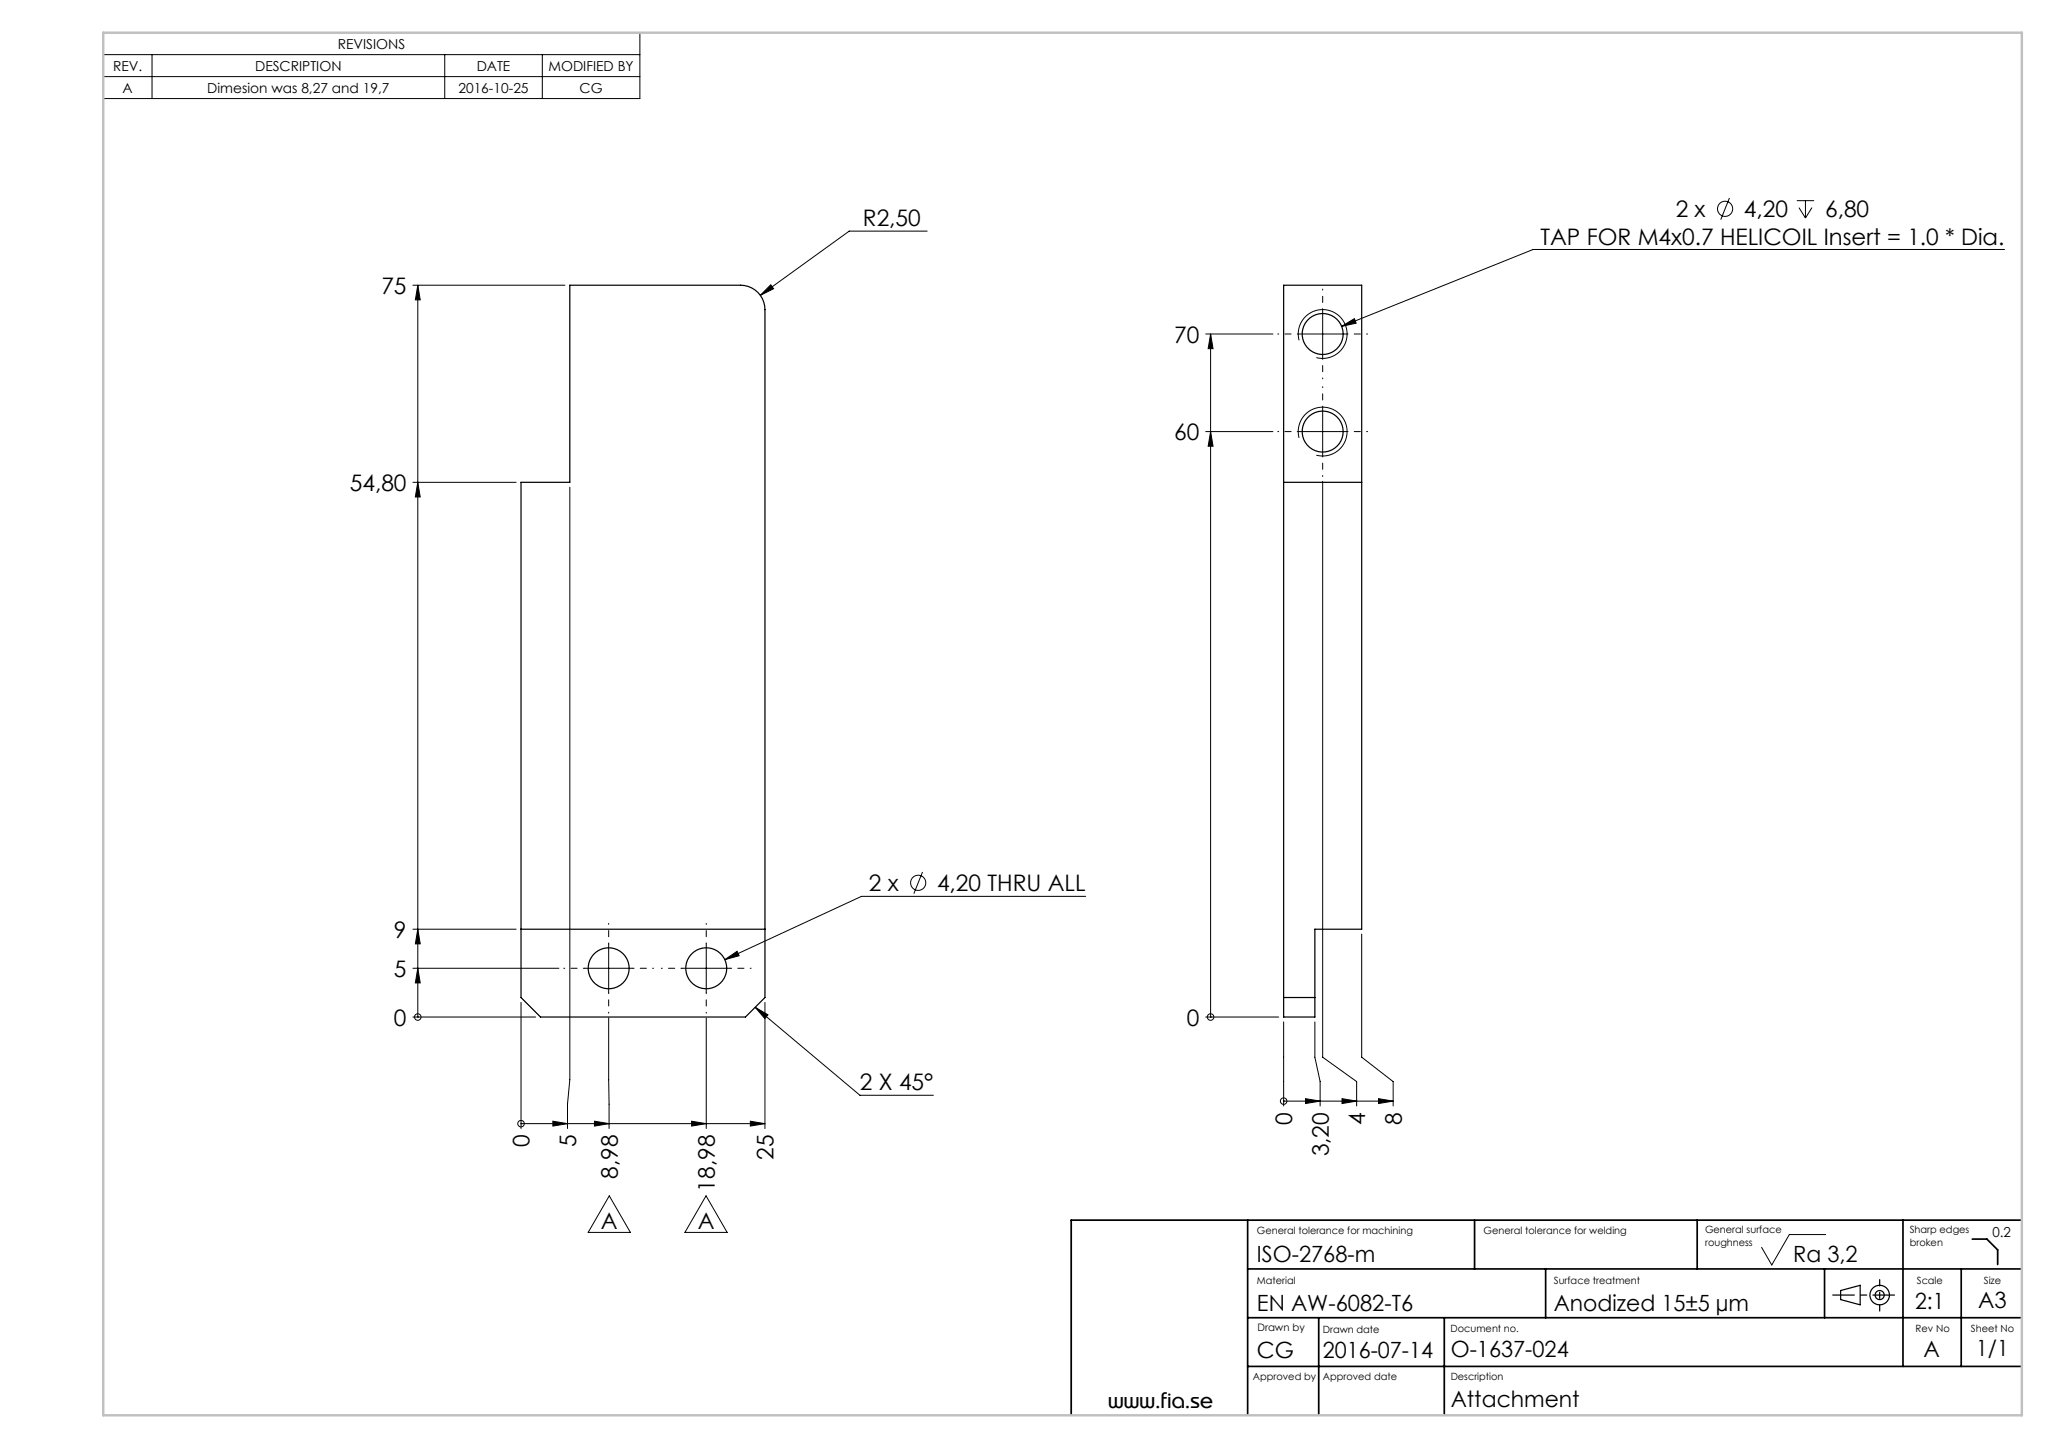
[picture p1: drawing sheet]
<svg xmlns="http://www.w3.org/2000/svg" width="420mm" height="297mm" viewBox="0 0 420 297" stroke-linecap="round" stroke-linejoin="round" font-family="sans-serif">
<g fill="none" stroke="#000" stroke-width=".2">
<path d="M21.2 6.7h110v13.5h-110zM21.2 11.2h110M21.2 15.7h110M31.2 11.2v9M91.2 11.2v9M111.2 11.2v9M84.6 58.5h31.2M85.6 58.5l.5 3h-1zM85.6 58.5v150M158 58.4l.6 .8-2.7 1.3zM190 47.4h-15.9l-18.2 13.1M354.5 40.6l-1.8 4.4"/>
<path d="M368.3 41.1h3.6M368.7 42.6l1.4 2.1M370.1 41.1v3.6M371.4 42.6l-1.3 2.1M410.9 51.1h-96.6l-39.3 15.8M247.1 68.5h13.8M248.1 68.5v140M248.1 68.5l.5 3h-1zM266.1 68.5h10M266.3 69.8a5 5 0 0 1 4.4-6.3 5 5 0 0 1 5.4 5.4 5 5 0 0 1-6.3 4.4M271.1 63.5v10M275 66.9l2.6-1.6 .4 .9z"/>
<path d="M84.6 98.9h21.2M85.6 98.9l.5 3h-1zM116.8 99.9v121.4l-.5 5v5M247.1 88.5h13.8M248.1 88.5l.5 3h-1zM266.1 88.5h10M266.3 89.8a5 5 0 0 1 4.4-6.3 5 5 0 0 1 5.4 5.4 5 5 0 0 1-6.3 4.4M271.1 98.7v118l7 5v5M271.1 83.5v10M189.1 178.7l-1.8 4.5M84.6 198.5h30M84.6 190.5h21.2"/>
<path d="M85.6 198.5l.5 3h-1zM85.6 190.5l.5 3h-1zM119.8 198.5h10M124.8 193.5v10M139.8 198.5h10M144.8 193.5v10M148.6 196.7l2.5-1.7 .4 .9zM222.5 183.7h-45.9l-28 13M279.1 191.5v25.2l6.5 5v5M84.6 208.5h25.2M85.6 208.5h.1M106.8 205.5v25.8"/>
<path d="M124.8 208.7v22.6M144.8 208.7v22.6M154.8 206.5l2.6 1.5-.6 .8zM154.8 206.5l21.5 18h15M156.8 205.5v25.8M247.1 208.5h15M248.1 208.5h.1M263.1 209.5v17.2M269.5 209.5v7.2l1.1 5v5M106.8 230.3h.1M106.8 230.3h50M113.3 229.8l3 .5-3 .5z"/>
<path d="M121.8 229.8l3 .5-3 .5zM141.8 229.8l3 .5-3 .5zM153.8 229.8l3 .5-3 .5zM263.1 225.7h.1M263.1 225.7h22.5M267.6 225.2l3 .5-3 .5zM275.1 225.2l3 .5-3 .5zM282.6 225.2l3 .5-3 .5zM124.9 245.1l4.3 7.5h-8.6zM144.7 245.1l4.4 7.5h-8.7zM374.2 253h-7.4l-3.6 6.3-2.1-3.6"/>
<circle cx="353.6" cy="42.8" r="1.56"/>
<circle cx="188.2" cy="180.9" r="1.56"/>
<circle cx="85.6" cy="208.5" r=".67"/>
<circle cx="248.1" cy="208.5" r=".67"/>
<circle cx="106.8" cy="230.3" r=".67"/>
<circle cx="263.1" cy="225.7" r=".67"/>
</g>
<g fill="none" stroke="#000" stroke-width=".25">
<path d="M116.8 58.5h35a5 5 0 0 1 5 5v141l-4 4h-42l-4-4v-105.6h10zM263.1 58.5h16v132h-9.6v18h-6.4zM263.1 98.9h16M106.8 190.5h50M263.1 204.5h6.4M377.3 264.5l4-1.1v4l-4-1z"/>
<circle cx="271.1" cy="68.5" r="4.2"/>
<circle cx="271.1" cy="88.5" r="4.2"/>
<circle cx="124.8" cy="198.5" r="4.2"/>
<circle cx="144.8" cy="198.5" r="4.2"/>
<circle cx="385.3" cy="265.4" r="2"/>
<circle cx="385.3" cy="265.4" r=".93"/>
</g>
<g fill="none" stroke="#000" stroke-width=".2" stroke-dasharray="15.2 1.3 1.3 1.3" stroke-dashoffset="15">
<path d="M266.1 68.5h-4.2M271.1 63.5v-4.2M271.1 73.5v4.2M276.1 68.5h4.2M266.1 88.5h-4.2M271.1 83.5v-4.2M271.1 93.5v4.2M276.1 88.5h4.2M119.8 198.5h-4.2M124.8 193.5v-4.2M129.8 198.5h4.2M139.8 198.5h-4.2"/>
<path d="M144.8 193.5v-4.2M149.8 198.5h4.2M124.8 203.5v4.2M144.8 203.5v4.2"/>
</g>
<path d="M388.3 265.4h-12.6" fill="none" stroke="#000" stroke-width=".25" stroke-dasharray="15.2 1.3 1.3 1.3" stroke-dashoffset="10.8"/>
<path d="M385.3 268.7v-6.4" fill="none" stroke="#000" stroke-width=".25" stroke-dasharray="15.2 1.3 1.3 1.3" stroke-dashoffset="13.9"/>
<g fill="none" stroke="#000" stroke-width=".35">
<path d="M255.7 250.1v40M302.3 250.1v10M347.9 250.1v10M390.1 250.1v30M404.3 254h3l2.2 2.2v3M414.4 250.1h-194.8v40M255.7 270.1h158.7M255.7 260.1h158.7M270.3 270.1v20M296 270.1v20M316.8 260.1v10M374 260.1v10"/>
<path d="M402 260.1v20M255.7 280.1h158.7"/>
</g>
<path d="M21.2 6.7h393.2v283.4h-393.2z" fill="none" stroke="#c0c0c0" stroke-width=".5"/>
<g fill="#000">
<path d="M158 58.4l-2.1 2.1 2.7-1.3zM154.8 206.5l2.6 1.5-.6 .8zM148.6 196.7l2.9-.8-.4-.9zM275 66.9l3-.7-.4-.9z"/>
<path d="M85.6 198.5l.5 3h-1zM85.6 190.5l.5 3h-1zM85.6 98.9l.5 3h-1zM85.6 58.5l.5 3h-1zM248.1 88.5l.5 3h-1zM248.1 68.5l.5 3h-1z"/>
<path d="M113.3 229.8l3 .5-3 .5zM121.8 229.8l3 .5-3 .5zM141.8 229.8l3 .5-3 .5zM153.8 229.8l3 .5-3 .5zM267.6 225.2l3 .5-3 .5zM275.1 225.2l3 .5-3 .5zM282.6 225.2l3 .5-3 .5z"/>
</g>
<g font-size="4.7">
<text x="176.9" y="46.4">R2,50</text>
<text x="343.5" y="44.5">2 x</text>
<text x="357.5" y="44.5">4,20</text>
<text x="374.1" y="44.5">6,80</text>
<text x="315.8" y="50.1">TAP FOR M4x0.7 HELICOIL Insert = 1.0 * Dia.</text>
<text x="78.2" y="60.2">75</text>
<text x="240.7" y="70.2">70</text>
<text x="240.7" y="90.2">60</text>
<text x="71.7" y="100.6">54,80</text>
<text x="178.1" y="182.7">2 x</text>
<text x="192.1" y="182.7">4,20 THRU ALL</text>
<text x="80.8" y="192.2">9</text>
<text x="80.8" y="200.2">5</text>
<text x="80.8" y="210.2">0</text>
<text x="243.3" y="210.2">0</text>
<text x="176.3" y="223.5">2 X 45°</text>
<text x="264.9" y="230.6" transform="rotate(-90 264.9 230.6)">0</text>
<text x="279.8" y="230.6" transform="rotate(-90 279.8 230.6)">4</text>
<text x="287.3" y="230.6" transform="rotate(-90 287.3 230.6)">8</text>
<text x="108.6" y="235.2" transform="rotate(-90 108.6 235.2)">0</text>
<text x="118.1" y="235.2" transform="rotate(-90 118.1 235.2)">5</text>
<text x="158.6" y="237.8" transform="rotate(-90 158.6 237.8)">25</text>
<text x="272.4" y="237" transform="rotate(-90 272.4 237)">3,20</text>
<text x="126.6" y="241.7" transform="rotate(-90 126.6 241.7)">8,98</text>
<text x="146.5" y="244.2" transform="rotate(-90 146.5 244.2)">18,98</text>
<text x="123.2" y="252">A</text>
<text x="143" y="252">A</text>
</g>
<g font-size="4.6">
<text x="257.6" y="258.6">ISO-2768-m</text>
<text x="367.6" y="258.6">Ra 3,2</text>
<text x="257.6" y="268.6">EN AW-6082-T6</text>
<text x="318.5" y="268.6">Anodized 15±5 µm</text>
<text x="392.6" y="268.3">2:1</text>
<text x="405.5" y="268">A3</text>
<text x="257.6" y="278.4">CG</text>
<text x="271.1" y="278.4">2016-07-14</text>
<text x="297.4" y="278.1">O-1637-024</text>
<text x="394.3" y="278.1">A</text>
<text x="405.1" y="277.9">1/1</text>
<text x="297.4" y="288.4">Attachment</text>
</g>
<text font-size="4.2" x="227.2" y="288.5">www.fia.se</text>
<g font-size="2.8">
<text x="69.2" y="10">REVISIONS</text>
<text x="23.2" y="14.5">REV.</text>
<text x="52.3" y="14.5">DESCRIPTION</text>
<text x="97.7" y="14.5">DATE</text>
<text x="112.4" y="14.5">MODIFIED BY</text>
<text x="25.1" y="19">A</text>
<text x="42.5" y="19">Dimesion was 8,27 and 19,7</text>
<text x="94" y="19">2016-10-25</text>
<text x="118.8" y="19">CG</text>
<text x="408.4" y="253.5">0.2</text>
</g>
<text font-size="2.1" x="257.7" y="272.8">Drawn by</text>
<g font-size="2">
<text x="257.6" y="252.9">General tolerance for machining</text>
<text x="304.1" y="252.9">General tolerance for welding</text>
<text x="349.5" y="252.8">General surface</text>
<text x="349.5" y="255.4">roughness</text>
<text x="391.4" y="252.8">Sharp edges</text>
<text x="391.4" y="255.4">broken</text>
<text x="257.6" y="263.2">Material</text>
<text x="318.5" y="263.2">Surface treatment</text>
<text x="392.9" y="263.2">Scale</text>
<text x="406.6" y="263.2">Size</text>
<text x="271.1" y="273.2">Drawn date</text>
<text x="297.3" y="273">Document no.</text>
<text x="392.7" y="273">Rev No</text>
<text x="404" y="273">Sheet No</text>
<text x="256.8" y="282.9">Approved by</text>
<text x="271.1" y="282.8">Approved date</text>
<text x="297.4" y="282.8">Description</text>
</g>
</svg>
